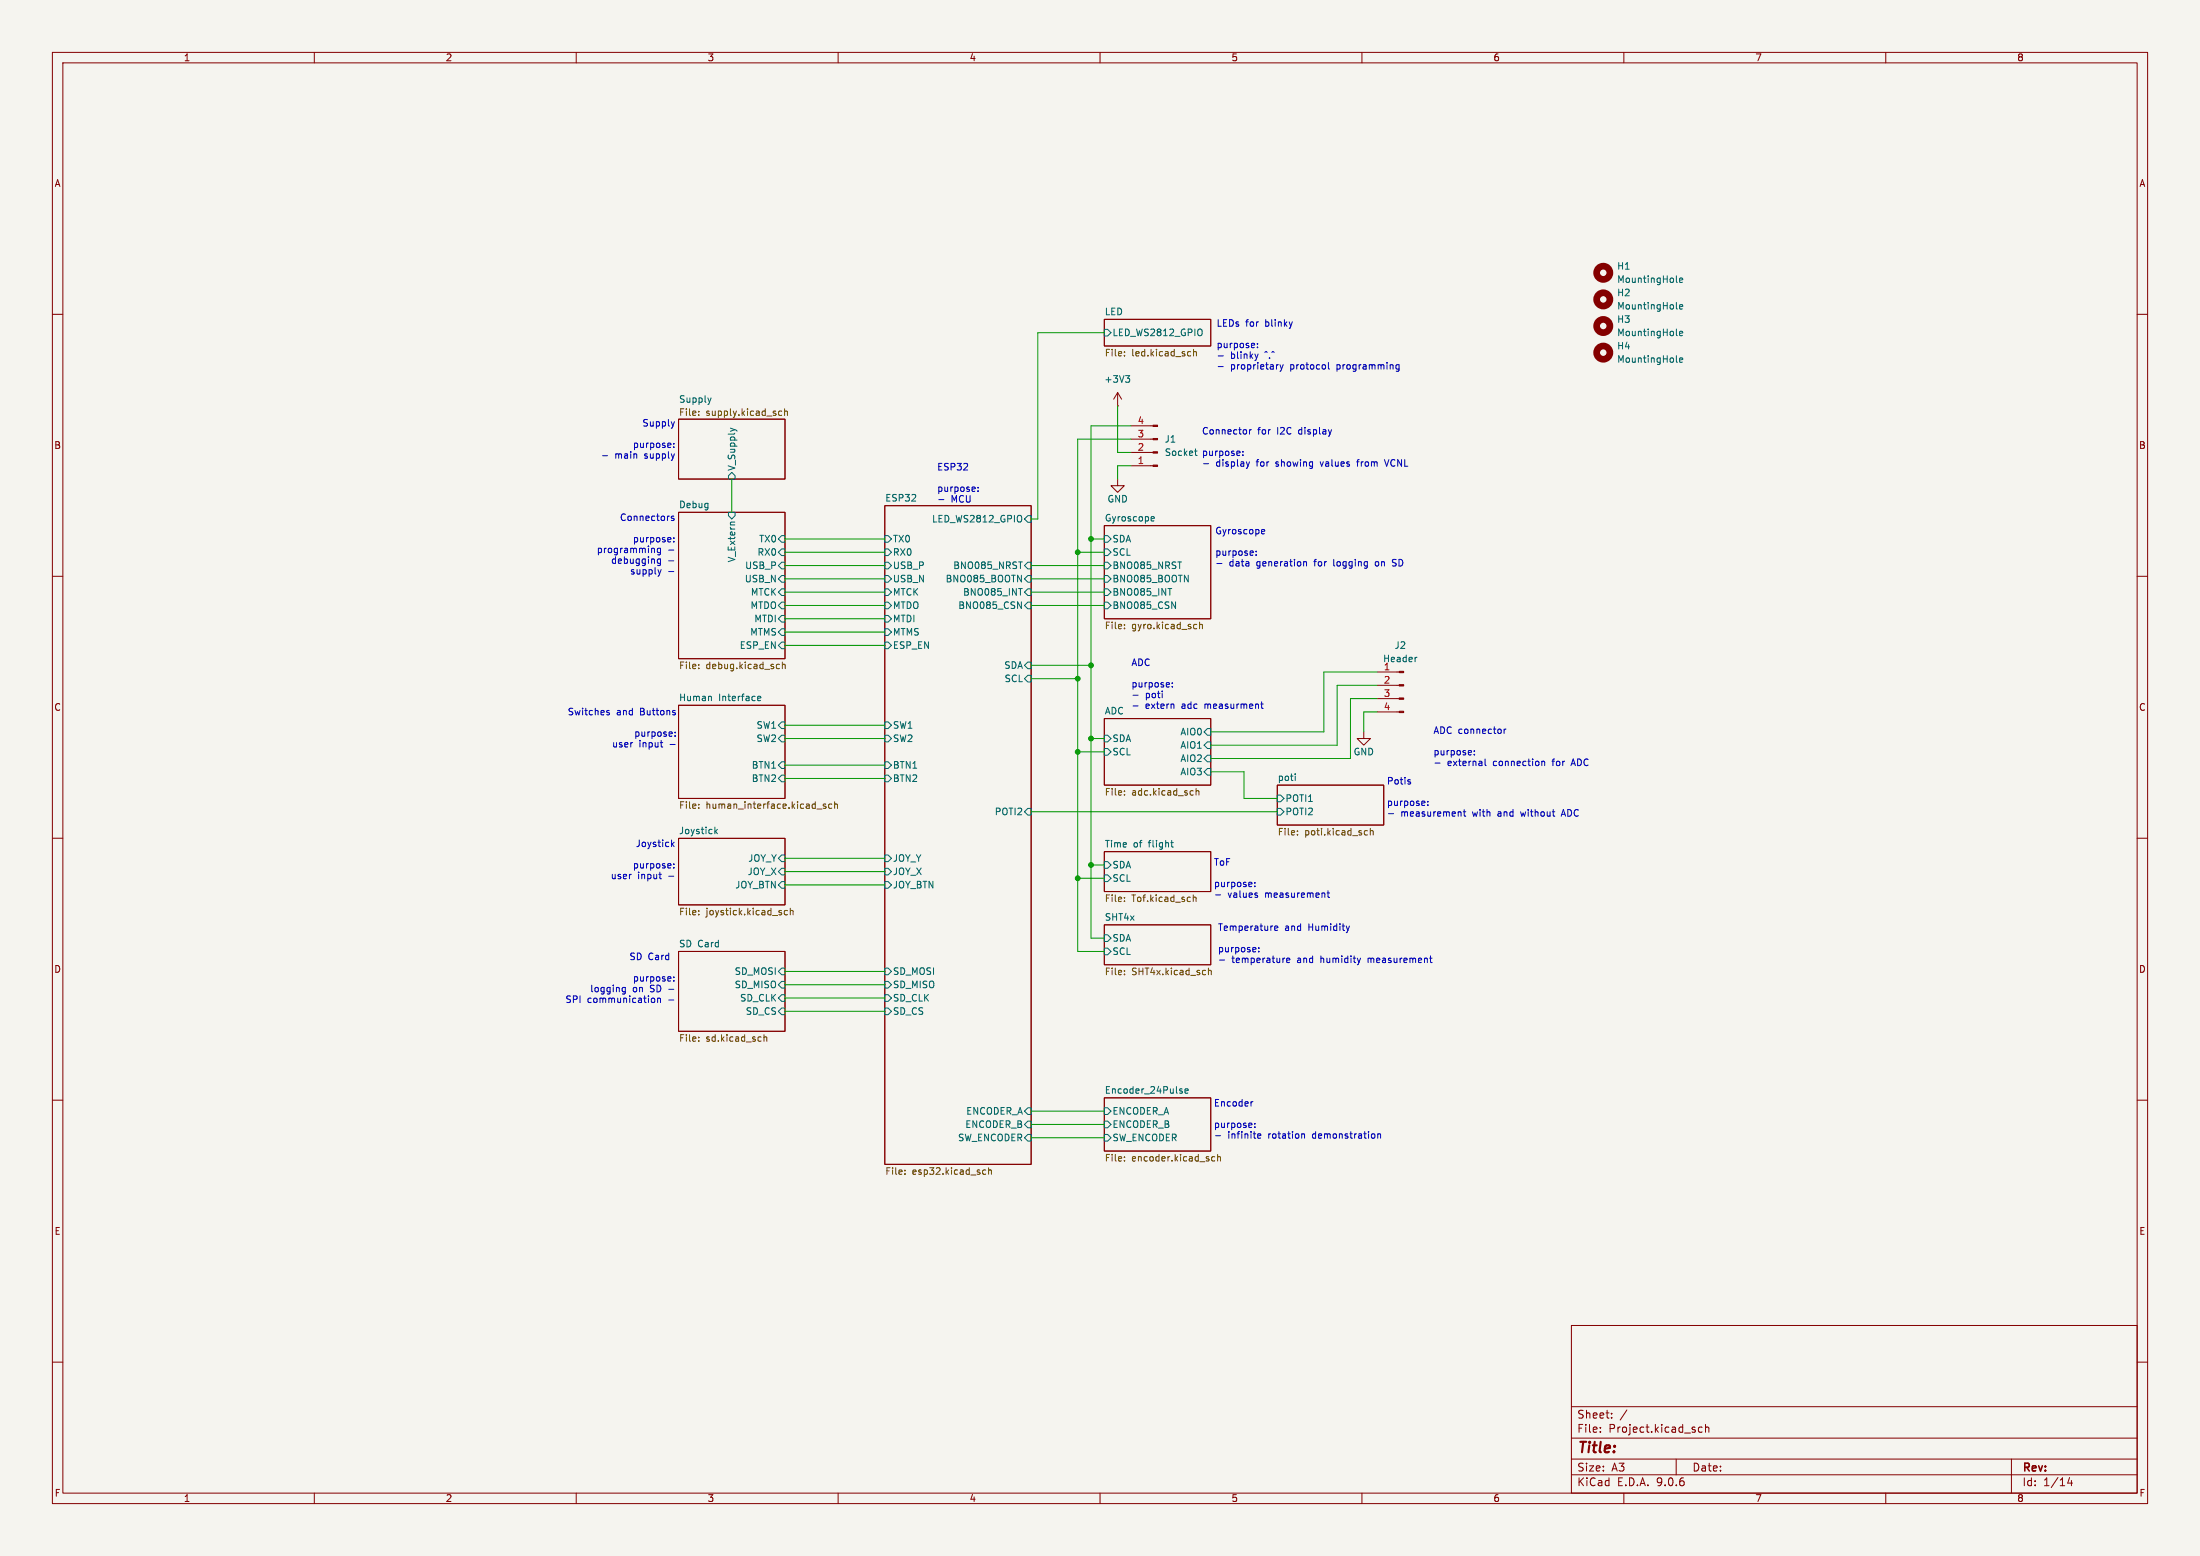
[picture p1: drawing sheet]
(kicad_sch
 (version 20250114)
 (generator "eeschema")
 (generator_version "9.0")
 (paper "A3")
 (lib_symbols
  (symbol "Connector:Conn_01x04_Pin"
   (pin_names
    (offset 1.016) (hide yes)) (exclude_from_sim no) (in_bom yes) (on_board yes)
   (property "Reference" "J" (at 0 5.08 0) (effects (font (size 1.27 1.27))))
   (property "Value" "Conn_01x04_Pin" (at 0 -7.62 0) (effects (font (size 1.27 1.27))))
   (property "Footprint" "" (at 0 0 0) (effects (font (size 1.27 1.27)) (hide yes)))
   (property "Datasheet" "~" (at 0 0 0) (effects (font (size 1.27 1.27)) (hide yes)))
   (property "Description" "Generic connector, single row, 01x04, script generated" (at 0 0 0) (effects (font (size 1.27 1.27)) (hide yes)))
   (property "ki_locked" "" (at 0 0 0) (effects (font (size 1.27 1.27))))
   (symbol "Conn_01x04_Pin_1_1"
    (rectangle (start 0.8636 2.667) (end 0 2.413) (stroke (width 0.1524) (type default)) (fill (type outline)))
    (rectangle (start 0.8636 0.127) (end 0 -0.127) (stroke (width 0.1524) (type default)) (fill (type outline)))
    (rectangle (start 0.8636 -2.413) (end 0 -2.667) (stroke (width 0.1524) (type default)) (fill (type outline)))
    (rectangle (start 0.8636 -4.953) (end 0 -5.207) (stroke (width 0.1524) (type default)) (fill (type outline)))
    (polyline (pts (xy 1.27 2.54) (xy 0.8636 2.54)) (stroke (width 0.1524) (type default)) (fill (type none)))
    (polyline (pts (xy 1.27 0) (xy 0.8636 0)) (stroke (width 0.1524) (type default)) (fill (type none)))
    (polyline (pts (xy 1.27 -2.54) (xy 0.8636 -2.54)) (stroke (width 0.1524) (type default)) (fill (type none)))
    (polyline (pts (xy 1.27 -5.08) (xy 0.8636 -5.08)) (stroke (width 0.1524) (type default)) (fill (type none)))
    (pin passive line (at 5.08 2.54 180) (length 3.81) (name "Pin_1" (effects (font (size 1.27 1.27)))) (number "1" (effects (font (size 1.27 1.27)))))
    (pin passive line (at 5.08 0 180) (length 3.81) (name "Pin_2" (effects (font (size 1.27 1.27)))) (number "2" (effects (font (size 1.27 1.27)))))
    (pin passive line (at 5.08 -2.54 180) (length 3.81) (name "Pin_3" (effects (font (size 1.27 1.27)))) (number "3" (effects (font (size 1.27 1.27)))))
    (pin passive line (at 5.08 -5.08 180) (length 3.81) (name "Pin_4" (effects (font (size 1.27 1.27)))) (number "4" (effects (font (size 1.27 1.27))))))
   (embedded_fonts no))
  (symbol "Mechanical:MountingHole"
   (pin_names
    (offset 1.016)) (exclude_from_sim yes) (in_bom no) (on_board yes)
   (property "Reference" "H" (at 0 5.08 0) (effects (font (size 1.27 1.27))))
   (property "Value" "MountingHole" (at 0 3.175 0) (effects (font (size 1.27 1.27))))
   (property "Footprint" "" (at 0 0 0) (effects (font (size 1.27 1.27)) (hide yes)))
   (property "Datasheet" "~" (at 0 0 0) (effects (font (size 1.27 1.27)) (hide yes)))
   (property "Description" "Mounting Hole without connection" (at 0 0 0) (effects (font (size 1.27 1.27)) (hide yes)))
   (symbol "MountingHole_0_1"
    (circle (center 0 0) (radius 1.27) (stroke (width 1.27) (type default)) (fill (type none))))
   (embedded_fonts no))
  (symbol "power:+3V3"
   (power)
   (pin_numbers (hide yes))
   (pin_names
    (offset 0) (hide yes)) (exclude_from_sim no) (in_bom yes) (on_board yes)
   (property "Reference" "#PWR" (at 0 -3.81 0) (effects (font (size 1.27 1.27)) (hide yes)))
   (property "Value" "+3V3" (at 0 3.556 0) (effects (font (size 1.27 1.27))))
   (property "Footprint" "" (at 0 0 0) (effects (font (size 1.27 1.27)) (hide yes)))
   (property "Datasheet" "" (at 0 0 0) (effects (font (size 1.27 1.27)) (hide yes)))
   (property "Description" "Power symbol creates a global label with name \"+3V3\"" (at 0 0 0) (effects (font (size 1.27 1.27)) (hide yes)))
   (symbol "+3V3_0_1"
    (polyline (pts (xy -0.762 1.27) (xy 0 2.54)) (stroke (width 0) (type default)) (fill (type none)))
    (polyline (pts (xy 0 2.54) (xy 0.762 1.27)) (stroke (width 0) (type default)) (fill (type none)))
    (polyline (pts (xy 0 0) (xy 0 2.54)) (stroke (width 0) (type default)) (fill (type none))))
   (symbol "+3V3_1_1"
    (pin power_in line (at 0 0 90) (length 0) (name "~" (effects (font (size 1.27 1.27)))) (number "1" (effects (font (size 1.27 1.27))))))
   (embedded_fonts no))
  (symbol "power:GND"
   (power)
   (pin_names
    (offset 0)) (exclude_from_sim no) (in_bom yes) (on_board yes)
   (property "Reference" "#PWR" (at 0 -6.35 0) (effects (font (size 1.27 1.27)) (hide yes)))
   (property "Value" "GND" (at 0 -3.81 0) (effects (font (size 1.27 1.27))))
   (property "Footprint" "" (at 0 0 0) (effects (font (size 1.27 1.27)) (hide yes)))
   (property "Datasheet" "" (at 0 0 0) (effects (font (size 1.27 1.27)) (hide yes)))
   (property "Description" "Power symbol creates a global label with name \"GND\" , ground" (at 0 0 0) (effects (font (size 1.27 1.27)) (hide yes)))
   (symbol "GND_0_1"
    (polyline (pts (xy 0 0) (xy 0 -1.27) (xy 1.27 -1.27) (xy 0 -2.54) (xy -1.27 -1.27) (xy 0 -1.27)) (stroke (width 0) (type default)) (fill (type none))))
   (symbol "GND_1_1"
    (pin power_in line (at 0 0 270) (length 0) (hide yes) (name "GND" (effects (font (size 1.27 1.27)))) (number "1" (effects (font (size 1.27 1.27))))))
   (embedded_fonts no)))
 (text "Connectors\n\npurpose:\nprogramming -\ndebugging -\nsupply -"
  (exclude_from_sim no)
  (at 129.032 104.14 0)
  (effects (font (size 1.27 1.27)) (justify right)))
 (text "Connector for I2C display\n\npurpose:\n- display for showing values from VCNL"
  (exclude_from_sim no)
  (at 229.362 85.598 0)
  (effects (font (size 1.27 1.27)) (justify left)))
 (text "ESP32\n\npurpose:\n- MCU"
  (exclude_from_sim no)
  (at 178.816 92.456 0)
  (effects (font (size 1.27 1.27)) (justify left)))
 (text "Temperature and Humidity\n\npurpose:\n- temperature and humidity measurement"
  (exclude_from_sim no)
  (at 232.41 180.34 0)
  (effects (font (size 1.27 1.27)) (justify left)))
 (text "Supply\n\npurpose:\n- main supply"
  (exclude_from_sim no)
  (at 129.032 84.074 0)
  (effects (font (size 1.27 1.27)) (justify right)))
 (text "Joystick\n\npurpose:\nuser input -"
  (exclude_from_sim no)
  (at 129.032 164.338 0)
  (effects (font (size 1.27 1.27)) (justify right)))
 (text "SD Card \n\npurpose:\nlogging on SD -\nSPI communication -"
  (exclude_from_sim no)
  (at 129.032 186.944 0)
  (effects (font (size 1.27 1.27)) (justify right)))
 (text "ADC connector\n\npurpose:\n- external connection for ADC"
  (exclude_from_sim no)
  (at 273.558 142.748 0)
  (effects (font (size 1.27 1.27)) (justify left)))
 (text "Switches and Buttons\n\npurpose:\nuser input -"
  (exclude_from_sim no)
  (at 129.286 139.192 0)
  (effects (font (size 1.27 1.27)) (justify right)))
 (text "ToF\n\npurpose:\n- values measurement"
  (exclude_from_sim no)
  (at 231.648 167.894 0)
  (effects (font (size 1.27 1.27)) (justify left)))
 (text "Potis\n\npurpose:\n- measurement with and without ADC"
  (exclude_from_sim no)
  (at 264.668 152.4 0)
  (effects (font (size 1.27 1.27)) (justify left)))
 (text "Gyroscope\n\npurpose:\n- data generation for logging on SD"
  (exclude_from_sim no)
  (at 231.902 104.648 0)
  (effects (font (size 1.27 1.27)) (justify left)))
 (text "Encoder\n\npurpose:\n- infinite rotation demonstration"
  (exclude_from_sim no)
  (at 231.648 213.868 0)
  (effects (font (size 1.27 1.27)) (justify left)))
 (text "LEDs for blinky\n\npurpose:\n- blinky ^.^\n- proprietary protocol programming"
  (exclude_from_sim no)
  (at 232.156 66.04 0)
  (effects (font (size 1.27 1.27)) (justify left)))
 (text "ADC\n\npurpose:\n- poti\n- extern adc measurment"
  (exclude_from_sim no)
  (at 215.9 130.81 0)
  (effects (font (size 1.27 1.27)) (justify left)))
 (junction
  (at 208.28 127)
  (diameter 0)
  (color 0 0 0 0))
 (junction
  (at 205.74 143.51)
  (diameter 0)
  (color 0 0 0 0))
 (junction
  (at 205.74 167.64)
  (diameter 0)
  (color 0 0 0 0))
 (junction
  (at 208.28 140.97)
  (diameter 0)
  (color 0 0 0 0))
 (junction
  (at 205.74 105.41)
  (diameter 0)
  (color 0 0 0 0))
 (junction
  (at 205.74 129.54)
  (diameter 0)
  (color 0 0 0 0))
 (junction
  (at 208.28 165.1)
  (diameter 0)
  (color 0 0 0 0))
 (junction
  (at 208.28 102.87)
  (diameter 0)
  (color 0 0 0 0))
 (wire
  (pts (xy 205.74 143.51) (xy 205.74 167.64))
  (stroke (width 0) (type default)))
 (wire
  (pts (xy 149.86 138.43) (xy 168.91 138.43))
  (stroke (width 0) (type default)))
 (wire
  (pts (xy 139.7 91.44) (xy 139.7 97.79))
  (stroke (width 0) (type default)))
 (wire
  (pts (xy 208.28 81.28) (xy 208.28 102.87))
  (stroke (width 0) (type default)))
 (wire
  (pts (xy 210.82 143.51) (xy 205.74 143.51))
  (stroke (width 0) (type default)))
 (wire
  (pts (xy 257.81 133.35) (xy 262.89 133.35))
  (stroke (width 0) (type default)))
 (wire
  (pts (xy 237.49 147.32) (xy 231.14 147.32))
  (stroke (width 0) (type default)))
 (wire
  (pts (xy 215.9 83.82) (xy 205.74 83.82))
  (stroke (width 0) (type default)))
 (wire
  (pts (xy 149.86 118.11) (xy 168.91 118.11))
  (stroke (width 0) (type default)))
 (wire
  (pts (xy 149.86 166.37) (xy 168.91 166.37))
  (stroke (width 0) (type default)))
 (wire
  (pts (xy 205.74 129.54) (xy 205.74 143.51))
  (stroke (width 0) (type default)))
 (wire
  (pts (xy 213.36 88.9) (xy 213.36 91.44))
  (stroke (width 0) (type default)))
 (wire
  (pts (xy 196.85 212.09) (xy 210.82 212.09))
  (stroke (width 0) (type default)))
 (wire
  (pts (xy 196.85 154.94) (xy 243.84 154.94))
  (stroke (width 0) (type default)))
 (wire
  (pts (xy 196.85 129.54) (xy 205.74 129.54))
  (stroke (width 0) (type default)))
 (wire
  (pts (xy 149.86 168.91) (xy 168.91 168.91))
  (stroke (width 0) (type default)))
 (wire
  (pts (xy 205.74 105.41) (xy 210.82 105.41))
  (stroke (width 0) (type default)))
 (wire
  (pts (xy 196.85 113.03) (xy 210.82 113.03))
  (stroke (width 0) (type default)))
 (wire
  (pts (xy 149.86 113.03) (xy 168.91 113.03))
  (stroke (width 0) (type default)))
 (wire
  (pts (xy 210.82 179.07) (xy 208.28 179.07))
  (stroke (width 0) (type default)))
 (wire
  (pts (xy 255.27 130.81) (xy 255.27 142.24))
  (stroke (width 0) (type default)))
 (wire
  (pts (xy 255.27 130.81) (xy 262.89 130.81))
  (stroke (width 0) (type default)))
 (wire
  (pts (xy 149.86 190.5) (xy 168.91 190.5))
  (stroke (width 0) (type default)))
 (wire
  (pts (xy 215.9 86.36) (xy 213.36 86.36))
  (stroke (width 0) (type default)))
 (wire
  (pts (xy 210.82 140.97) (xy 208.28 140.97))
  (stroke (width 0) (type default)))
 (wire
  (pts (xy 149.86 146.05) (xy 168.91 146.05))
  (stroke (width 0) (type default)))
 (wire
  (pts (xy 149.86 115.57) (xy 168.91 115.57))
  (stroke (width 0) (type default)))
 (wire
  (pts (xy 237.49 152.4) (xy 237.49 147.32))
  (stroke (width 0) (type default)))
 (wire
  (pts (xy 149.86 107.95) (xy 168.91 107.95))
  (stroke (width 0) (type default)))
 (wire
  (pts (xy 149.86 102.87) (xy 168.91 102.87))
  (stroke (width 0) (type default)))
 (wire
  (pts (xy 262.89 135.89) (xy 260.35 135.89))
  (stroke (width 0) (type default)))
 (wire
  (pts (xy 149.86 110.49) (xy 168.91 110.49))
  (stroke (width 0) (type default)))
 (wire
  (pts (xy 257.81 144.78) (xy 231.14 144.78))
  (stroke (width 0) (type default)))
 (wire
  (pts (xy 149.86 105.41) (xy 168.91 105.41))
  (stroke (width 0) (type default)))
 (wire
  (pts (xy 208.28 140.97) (xy 208.28 165.1))
  (stroke (width 0) (type default)))
 (wire
  (pts (xy 149.86 148.59) (xy 168.91 148.59))
  (stroke (width 0) (type default)))
 (wire
  (pts (xy 196.85 115.57) (xy 210.82 115.57))
  (stroke (width 0) (type default)))
 (wire
  (pts (xy 255.27 142.24) (xy 231.14 142.24))
  (stroke (width 0) (type default)))
 (wire
  (pts (xy 210.82 181.61) (xy 205.74 181.61))
  (stroke (width 0) (type default)))
 (wire
  (pts (xy 208.28 140.97) (xy 208.28 127))
  (stroke (width 0) (type default)))
 (wire
  (pts (xy 205.74 83.82) (xy 205.74 105.41))
  (stroke (width 0) (type default)))
 (wire
  (pts (xy 208.28 179.07) (xy 208.28 165.1))
  (stroke (width 0) (type default)))
 (wire
  (pts (xy 196.85 110.49) (xy 210.82 110.49))
  (stroke (width 0) (type default)))
 (wire
  (pts (xy 149.86 120.65) (xy 168.91 120.65))
  (stroke (width 0) (type default)))
 (wire
  (pts (xy 149.86 140.97) (xy 168.91 140.97))
  (stroke (width 0) (type default)))
 (wire
  (pts (xy 260.35 135.89) (xy 260.35 139.7))
  (stroke (width 0) (type default)))
 (wire
  (pts (xy 210.82 167.64) (xy 205.74 167.64))
  (stroke (width 0) (type default)))
 (wire
  (pts (xy 205.74 105.41) (xy 205.74 129.54))
  (stroke (width 0) (type default)))
 (wire
  (pts (xy 215.9 81.28) (xy 208.28 81.28))
  (stroke (width 0) (type default)))
 (wire
  (pts (xy 198.12 63.5) (xy 210.82 63.5))
  (stroke (width 0) (type default)))
 (wire
  (pts (xy 257.81 133.35) (xy 257.81 144.78))
  (stroke (width 0) (type default)))
 (wire
  (pts (xy 149.86 163.83) (xy 168.91 163.83))
  (stroke (width 0) (type default)))
 (wire
  (pts (xy 252.73 128.27) (xy 262.89 128.27))
  (stroke (width 0) (type default)))
 (wire
  (pts (xy 196.85 127) (xy 208.28 127))
  (stroke (width 0) (type default)))
 (wire
  (pts (xy 149.86 193.04) (xy 168.91 193.04))
  (stroke (width 0) (type default)))
 (wire
  (pts (xy 213.36 77.47) (xy 213.36 86.36))
  (stroke (width 0) (type default)))
 (wire
  (pts (xy 215.9 88.9) (xy 213.36 88.9))
  (stroke (width 0) (type default)))
 (wire
  (pts (xy 252.73 139.7) (xy 231.14 139.7))
  (stroke (width 0) (type default)))
 (wire
  (pts (xy 208.28 127) (xy 208.28 102.87))
  (stroke (width 0) (type default)))
 (wire
  (pts (xy 196.85 99.06) (xy 198.12 99.06))
  (stroke (width 0) (type default)))
 (wire
  (pts (xy 208.28 102.87) (xy 210.82 102.87))
  (stroke (width 0) (type default)))
 (wire
  (pts (xy 198.12 63.5) (xy 198.12 99.06))
  (stroke (width 0) (type default)))
 (wire
  (pts (xy 243.84 152.4) (xy 237.49 152.4))
  (stroke (width 0) (type default)))
 (wire
  (pts (xy 149.86 123.19) (xy 168.91 123.19))
  (stroke (width 0) (type default)))
 (wire
  (pts (xy 149.86 187.96) (xy 168.91 187.96))
  (stroke (width 0) (type default)))
 (wire
  (pts (xy 205.74 181.61) (xy 205.74 167.64))
  (stroke (width 0) (type default)))
 (wire
  (pts (xy 196.85 214.63) (xy 210.82 214.63))
  (stroke (width 0) (type default)))
 (wire
  (pts (xy 252.73 128.27) (xy 252.73 139.7))
  (stroke (width 0) (type default)))
 (wire
  (pts (xy 196.85 217.17) (xy 210.82 217.17))
  (stroke (width 0) (type default)))
 (wire
  (pts (xy 196.85 107.95) (xy 210.82 107.95))
  (stroke (width 0) (type default)))
 (wire
  (pts (xy 149.86 185.42) (xy 168.91 185.42))
  (stroke (width 0) (type default)))
 (wire
  (pts (xy 210.82 165.1) (xy 208.28 165.1))
  (stroke (width 0) (type default)))
 (symbol
  (lib_id "power:GND")
  (at 213.36 91.44 0)
  (unit 1)
  (exclude_from_sim no)
  (in_bom yes)
  (on_board yes)
  (dnp no)
  (property "Reference" "#PWR02" (at 213.36 97.79 0) (effects (font (size 1.27 1.27)) (hide yes)))
  (property "Value" "GND" (at 213.36 95.25 0) (effects (font (size 1.27 1.27))))
  (property "Footprint" "" (at 213.36 91.44 0) (effects (font (size 1.27 1.27)) (hide yes)))
  (property "Datasheet" "" (at 213.36 91.44 0) (effects (font (size 1.27 1.27)) (hide yes)))
  (property "Description" "" (at 213.36 91.44 0) (effects (font (size 1.27 1.27)) (hide yes)))
  (pin "1"))
 (symbol
  (lib_id "Mechanical:MountingHole")
  (at 306.07 62.23 0)
  (unit 1)
  (exclude_from_sim yes)
  (in_bom no)
  (on_board yes)
  (dnp no)
  (fields_autoplaced yes)
  (property "Reference" "H3" (at 308.61 60.9599 0) (effects (font (size 1.27 1.27)) (justify left)))
  (property "Value" "MountingHole" (at 308.61 63.4999 0) (effects (font (size 1.27 1.27)) (justify left)))
  (property "Footprint" "MountingHole:MountingHole_3.2mm_M3" (at 306.07 62.23 0) (effects (font (size 1.27 1.27)) (hide yes)))
  (property "Datasheet" "~" (at 306.07 62.23 0) (effects (font (size 1.27 1.27)) (hide yes)))
  (property "Description" "Mounting Hole without connection" (at 306.07 62.23 0) (effects (font (size 1.27 1.27)) (hide yes)))
  (property "LCSC" "" (at 306.07 62.23 0) (effects (font (size 1.27 1.27)) (hide yes))))
 (symbol
  (lib_id "Mechanical:MountingHole")
  (at 306.07 52.07 0)
  (unit 1)
  (exclude_from_sim yes)
  (in_bom no)
  (on_board yes)
  (dnp no)
  (fields_autoplaced yes)
  (property "Reference" "H1" (at 308.61 50.7999 0) (effects (font (size 1.27 1.27)) (justify left)))
  (property "Value" "MountingHole" (at 308.61 53.3399 0) (effects (font (size 1.27 1.27)) (justify left)))
  (property "Footprint" "MountingHole:MountingHole_3.2mm_M3" (at 306.07 52.07 0) (effects (font (size 1.27 1.27)) (hide yes)))
  (property "Datasheet" "~" (at 306.07 52.07 0) (effects (font (size 1.27 1.27)) (hide yes)))
  (property "Description" "Mounting Hole without connection" (at 306.07 52.07 0) (effects (font (size 1.27 1.27)) (hide yes)))
  (property "LCSC" "" (at 306.07 52.07 0) (effects (font (size 1.27 1.27)) (hide yes))))
 (symbol
  (lib_id "Mechanical:MountingHole")
  (at 306.07 57.15 0)
  (unit 1)
  (exclude_from_sim yes)
  (in_bom no)
  (on_board yes)
  (dnp no)
  (fields_autoplaced yes)
  (property "Reference" "H2" (at 308.61 55.8799 0) (effects (font (size 1.27 1.27)) (justify left)))
  (property "Value" "MountingHole" (at 308.61 58.4199 0) (effects (font (size 1.27 1.27)) (justify left)))
  (property "Footprint" "MountingHole:MountingHole_3.2mm_M3" (at 306.07 57.15 0) (effects (font (size 1.27 1.27)) (hide yes)))
  (property "Datasheet" "~" (at 306.07 57.15 0) (effects (font (size 1.27 1.27)) (hide yes)))
  (property "Description" "Mounting Hole without connection" (at 306.07 57.15 0) (effects (font (size 1.27 1.27)) (hide yes)))
  (property "LCSC" "" (at 306.07 57.15 0) (effects (font (size 1.27 1.27)) (hide yes))))
 (symbol
  (lib_id "power:+3V3")
  (at 213.36 77.47 0)
  (unit 1)
  (exclude_from_sim no)
  (in_bom yes)
  (on_board yes)
  (dnp no)
  (fields_autoplaced yes)
  (property "Reference" "#PWR01" (at 213.36 81.28 0) (effects (font (size 1.27 1.27)) (hide yes)))
  (property "Value" "+3V3" (at 213.36 72.39 0) (effects (font (size 1.27 1.27))))
  (property "Footprint" "" (at 213.36 77.47 0) (effects (font (size 1.27 1.27)) (hide yes)))
  (property "Datasheet" "" (at 213.36 77.47 0) (effects (font (size 1.27 1.27)) (hide yes)))
  (property "Description" "Power symbol creates a global label with name \"+3V3\"" (at 213.36 77.47 0) (effects (font (size 1.27 1.27)) (hide yes)))
  (pin "1"))
 (symbol
  (lib_id "Connector:Conn_01x04_Pin")
  (at 220.98 86.36 180)
  (unit 1)
  (exclude_from_sim no)
  (in_bom yes)
  (on_board yes)
  (dnp no)
  (fields_autoplaced yes)
  (property "Reference" "J1" (at 222.25 83.8199 0) (effects (font (size 1.27 1.27)) (justify right)))
  (property "Value" "Socket" (at 222.25 86.3599 0) (effects (font (size 1.27 1.27)) (justify right)))
  (property "Footprint" "Connector_PinSocket_2.54mm:PinSocket_1x04_P2.54mm_Vertical" (at 220.98 86.36 0) (effects (font (size 1.27 1.27)) (hide yes)))
  (property "Datasheet" "https://www.mouser.de/datasheet/2/4/ph1_xx_ua_data_sheet-3396126.pdf" (at 220.98 86.36 0) (effects (font (size 1.27 1.27)) (hide yes)))
  (property "Description" "Generic connector, single row, 01x04, script generated" (at 220.98 86.36 0) (effects (font (size 1.27 1.27)) (hide yes)))
  (property "MNR" "737-RS1-04-G " (at 220.98 86.36 0) (effects (font (size 1.27 1.27)) (hide yes)))
  (property "LCSC" "C2718488" (at 220.98 86.36 0) (effects (font (size 1.27 1.27)) (hide yes)))
  (pin "4")
  (pin "1")
  (pin "2")
  (pin "3"))
 (symbol
  (lib_id "Connector:Conn_01x04_Pin")
  (at 267.97 130.81 0)
  (mirror y)
  (unit 1)
  (exclude_from_sim no)
  (in_bom yes)
  (on_board yes)
  (dnp no)
  (property "Reference" "J2" (at 267.335 123.19 0) (effects (font (size 1.27 1.27))))
  (property "Value" "Header" (at 267.335 125.73 0) (effects (font (size 1.27 1.27))))
  (property "Footprint" "Connector_PinHeader_2.54mm:PinHeader_1x04_P2.54mm_Vertical" (at 267.97 130.81 0) (effects (font (size 1.27 1.27)) (hide yes)))
  (property "Datasheet" "https://www.mouser.de/datasheet/2/4/ph1_xx_ua_data_sheet-3396126.pdf" (at 267.97 130.81 0) (effects (font (size 1.27 1.27)) (hide yes)))
  (property "Description" "Generic connector, single row, 01x04, script generated" (at 267.97 130.81 0) (effects (font (size 1.27 1.27)) (hide yes)))
  (property "MNR" "737-PH1-20-UA " (at 267.97 130.81 0) (effects (font (size 1.27 1.27)) (hide yes)))
  (property "LCSC" "C2691448" (at 267.97 130.81 0) (effects (font (size 1.27 1.27)) (hide yes)))
  (pin "4")
  (pin "1")
  (pin "2")
  (pin "3"))
 (symbol
  (lib_id "power:GND")
  (at 260.35 139.7 0)
  (unit 1)
  (exclude_from_sim no)
  (in_bom yes)
  (on_board yes)
  (dnp no)
  (property "Reference" "#PWR0126" (at 260.35 146.05 0) (effects (font (size 1.27 1.27)) (hide yes)))
  (property "Value" "GND" (at 260.35 143.51 0) (effects (font (size 1.27 1.27))))
  (property "Footprint" "" (at 260.35 139.7 0) (effects (font (size 1.27 1.27)) (hide yes)))
  (property "Datasheet" "" (at 260.35 139.7 0) (effects (font (size 1.27 1.27)) (hide yes)))
  (property "Description" "" (at 260.35 139.7 0) (effects (font (size 1.27 1.27)) (hide yes)))
  (pin "1"))
 (symbol
  (lib_id "Mechanical:MountingHole")
  (at 306.07 67.31 0)
  (unit 1)
  (exclude_from_sim yes)
  (in_bom no)
  (on_board yes)
  (dnp no)
  (fields_autoplaced yes)
  (property "Reference" "H4" (at 308.61 66.0399 0) (effects (font (size 1.27 1.27)) (justify left)))
  (property "Value" "MountingHole" (at 308.61 68.5799 0) (effects (font (size 1.27 1.27)) (justify left)))
  (property "Footprint" "MountingHole:MountingHole_3.2mm_M3" (at 306.07 67.31 0) (effects (font (size 1.27 1.27)) (hide yes)))
  (property "Datasheet" "~" (at 306.07 67.31 0) (effects (font (size 1.27 1.27)) (hide yes)))
  (property "Description" "Mounting Hole without connection" (at 306.07 67.31 0) (effects (font (size 1.27 1.27)) (hide yes)))
  (property "LCSC" "" (at 306.07 67.31 0) (effects (font (size 1.27 1.27)) (hide yes))))
 (sheet
  (at 129.54 80.01)
  (size 20.32 11.43)
  (exclude_from_sim no)
  (in_bom yes)
  (on_board yes)
  (dnp no)
  (stroke (width 0.1524) (type solid))
  (fill (color 0 0 0 0.0000))
  (property "Sheetname" "Supply" (at 129.54 76.962 0) (effects (font (size 1.27 1.27)) (justify left bottom)))
  (property "Sheetfile" "supply.kicad_sch" (at 129.54 77.978 0) (effects (font (size 1.27 1.27)) (justify left top)))
  (pin "V_Supply" input (at 139.7 91.44 270) (effects (font (size 1.27 1.27)) (justify left))))
 (sheet
  (at 129.54 160.02)
  (size 20.32 12.7)
  (exclude_from_sim no)
  (in_bom yes)
  (on_board yes)
  (dnp no)
  (fields_autoplaced yes)
  (stroke (width 0.1524) (type solid))
  (fill (color 0 0 0 0.0000))
  (property "Sheetname" "Joystick" (at 129.54 159.3084 0) (effects (font (size 1.27 1.27)) (justify left bottom)))
  (property "Sheetfile" "joystick.kicad_sch" (at 129.54 173.3046 0) (effects (font (size 1.27 1.27)) (justify left top)))
  (pin "JOY_Y" input (at 149.86 163.83 0) (effects (font (size 1.27 1.27)) (justify right)))
  (pin "JOY_X" input (at 149.86 166.37 0) (effects (font (size 1.27 1.27)) (justify right)))
  (pin "JOY_BTN" input (at 149.86 168.91 0) (effects (font (size 1.27 1.27)) (justify right))))
 (sheet
  (at 210.82 100.33)
  (size 20.32 17.78)
  (exclude_from_sim no)
  (in_bom yes)
  (on_board yes)
  (dnp no)
  (fields_autoplaced yes)
  (stroke (width 0.1524) (type solid))
  (fill (color 0 0 0 0.0000))
  (property "Sheetname" "Gyroscope" (at 210.82 99.6184 0) (effects (font (size 1.27 1.27)) (justify left bottom)))
  (property "Sheetfile" "gyro.kicad_sch" (at 210.82 118.6946 0) (effects (font (size 1.27 1.27)) (justify left top)))
  (pin "SDA" input (at 210.82 102.87 180) (effects (font (size 1.27 1.27)) (justify left)))
  (pin "SCL" input (at 210.82 105.41 180) (effects (font (size 1.27 1.27)) (justify left)))
  (pin "BNO085_NRST" input (at 210.82 107.95 180) (effects (font (size 1.27 1.27)) (justify left)))
  (pin "BNO085_BOOTN" input (at 210.82 110.49 180) (effects (font (size 1.27 1.27)) (justify left)))
  (pin "BNO085_INT" input (at 210.82 113.03 180) (effects (font (size 1.27 1.27)) (justify left)))
  (pin "BNO085_CSN" input (at 210.82 115.57 180) (effects (font (size 1.27 1.27)) (justify left))))
 (sheet
  (at 168.91 96.52)
  (size 27.94 125.73)
  (exclude_from_sim no)
  (in_bom yes)
  (on_board yes)
  (dnp no)
  (fields_autoplaced yes)
  (stroke (width 0.1524) (type solid))
  (fill (color 0 0 0 0.0000))
  (property "Sheetname" "ESP32" (at 168.91 95.8084 0) (effects (font (size 1.27 1.27)) (justify left bottom)))
  (property "Sheetfile" "esp32.kicad_sch" (at 168.91 222.8346 0) (effects (font (size 1.27 1.27)) (justify left top)))
  (pin "USB_P" input (at 168.91 107.95 180) (effects (font (size 1.27 1.27)) (justify left)))
  (pin "USB_N" input (at 168.91 110.49 180) (effects (font (size 1.27 1.27)) (justify left)))
  (pin "SD_MOSI" input (at 168.91 185.42 180) (effects (font (size 1.27 1.27)) (justify left)))
  (pin "SD_CLK" input (at 168.91 190.5 180) (effects (font (size 1.27 1.27)) (justify left)))
  (pin "BNO085_BOOTN" input (at 196.85 110.49 0) (effects (font (size 1.27 1.27)) (justify right)))
  (pin "LED_WS2812_GPIO" input (at 196.85 99.06 0) (effects (font (size 1.27 1.27)) (justify right)))
  (pin "SDA" input (at 196.85 127 0) (effects (font (size 1.27 1.27)) (justify right)))
  (pin "SD_MISO" input (at 168.91 187.96 180) (effects (font (size 1.27 1.27)) (justify left)))
  (pin "SCL" input (at 196.85 129.54 0) (effects (font (size 1.27 1.27)) (justify right)))
  (pin "BNO085_CSN" input (at 196.85 115.57 0) (effects (font (size 1.27 1.27)) (justify right)))
  (pin "BNO085_NRST" input (at 196.85 107.95 0) (effects (font (size 1.27 1.27)) (justify right)))
  (pin "BNO085_INT" input (at 196.85 113.03 0) (effects (font (size 1.27 1.27)) (justify right)))
  (pin "SW1" input (at 168.91 138.43 180) (effects (font (size 1.27 1.27)) (justify left)))
  (pin "SW2" input (at 168.91 140.97 180) (effects (font (size 1.27 1.27)) (justify left)))
  (pin "BTN1" input (at 168.91 146.05 180) (effects (font (size 1.27 1.27)) (justify left)))
  (pin "SD_CS" input (at 168.91 193.04 180) (effects (font (size 1.27 1.27)) (justify left)))
  (pin "JOY_Y" input (at 168.91 163.83 180) (effects (font (size 1.27 1.27)) (justify left)))
  (pin "JOY_BTN" input (at 168.91 168.91 180) (effects (font (size 1.27 1.27)) (justify left)))
  (pin "POTI2" input (at 196.85 154.94 0) (effects (font (size 1.27 1.27)) (justify right)))
  (pin "JOY_X" input (at 168.91 166.37 180) (effects (font (size 1.27 1.27)) (justify left)))
  (pin "BTN2" input (at 168.91 148.59 180) (effects (font (size 1.27 1.27)) (justify left)))
  (pin "ENCODER_B" input (at 196.85 214.63 0) (effects (font (size 1.27 1.27)) (justify right)))
  (pin "ENCODER_A" input (at 196.85 212.09 0) (effects (font (size 1.27 1.27)) (justify right)))
  (pin "SW_ENCODER" input (at 196.85 217.17 0) (effects (font (size 1.27 1.27)) (justify right)))
  (pin "MTMS" input (at 168.91 120.65 180) (effects (font (size 1.27 1.27)) (justify left)))
  (pin "RX0" input (at 168.91 105.41 180) (effects (font (size 1.27 1.27)) (justify left)))
  (pin "TX0" input (at 168.91 102.87 180) (effects (font (size 1.27 1.27)) (justify left)))
  (pin "MTDI" input (at 168.91 118.11 180) (effects (font (size 1.27 1.27)) (justify left)))
  (pin "MTDO" input (at 168.91 115.57 180) (effects (font (size 1.27 1.27)) (justify left)))
  (pin "MTCK" input (at 168.91 113.03 180) (effects (font (size 1.27 1.27)) (justify left)))
  (pin "ESP_EN" input (at 168.91 123.19 180) (effects (font (size 1.27 1.27)) (justify left))))
 (sheet
  (at 210.82 137.16)
  (size 20.32 12.7)
  (exclude_from_sim no)
  (in_bom yes)
  (on_board yes)
  (dnp no)
  (fields_autoplaced yes)
  (stroke (width 0.1524) (type solid))
  (fill (color 0 0 0 0.0000))
  (property "Sheetname" "ADC" (at 210.82 136.4484 0) (effects (font (size 1.27 1.27)) (justify left bottom)))
  (property "Sheetfile" "adc.kicad_sch" (at 210.82 150.4446 0) (effects (font (size 1.27 1.27)) (justify left top)))
  (pin "SCL" input (at 210.82 143.51 180) (effects (font (size 1.27 1.27)) (justify left)))
  (pin "SDA" input (at 210.82 140.97 180) (effects (font (size 1.27 1.27)) (justify left)))
  (pin "AIO0" input (at 231.14 139.7 0) (effects (font (size 1.27 1.27)) (justify right)))
  (pin "AIO1" input (at 231.14 142.24 0) (effects (font (size 1.27 1.27)) (justify right)))
  (pin "AIO2" input (at 231.14 144.78 0) (effects (font (size 1.27 1.27)) (justify right)))
  (pin "AIO3" input (at 231.14 147.32 0) (effects (font (size 1.27 1.27)) (justify right))))
 (sheet
  (at 129.54 97.79)
  (size 20.32 27.94)
  (exclude_from_sim no)
  (in_bom yes)
  (on_board yes)
  (dnp no)
  (fields_autoplaced yes)
  (stroke (width 0.1524) (type solid))
  (fill (color 0 0 0 0.0000))
  (property "Sheetname" "Debug" (at 129.54 97.0784 0) (effects (font (size 1.27 1.27)) (justify left bottom)))
  (property "Sheetfile" "debug.kicad_sch" (at 129.54 126.3146 0) (effects (font (size 1.27 1.27)) (justify left top)))
  (pin "RX0" input (at 149.86 105.41 0) (effects (font (size 1.27 1.27)) (justify right)))
  (pin "TX0" input (at 149.86 102.87 0) (effects (font (size 1.27 1.27)) (justify right)))
  (pin "USB_P" input (at 149.86 107.95 0) (effects (font (size 1.27 1.27)) (justify right)))
  (pin "USB_N" input (at 149.86 110.49 0) (effects (font (size 1.27 1.27)) (justify right)))
  (pin "MTDI" input (at 149.86 118.11 0) (effects (font (size 1.27 1.27)) (justify right)))
  (pin "MTDO" input (at 149.86 115.57 0) (effects (font (size 1.27 1.27)) (justify right)))
  (pin "MTCK" input (at 149.86 113.03 0) (effects (font (size 1.27 1.27)) (justify right)))
  (pin "MTMS" input (at 149.86 120.65 0) (effects (font (size 1.27 1.27)) (justify right)))
  (pin "V_Extern" input (at 139.7 97.79 90) (effects (font (size 1.27 1.27)) (justify right)))
  (pin "ESP_EN" input (at 149.86 123.19 0) (effects (font (size 1.27 1.27)) (justify right))))
 (sheet
  (at 210.82 162.56)
  (size 20.32 7.62)
  (exclude_from_sim no)
  (in_bom yes)
  (on_board yes)
  (dnp no)
  (fields_autoplaced yes)
  (stroke (width 0.1524) (type solid))
  (fill (color 0 0 0 0.0000))
  (property "Sheetname" "Time of flight" (at 210.82 161.8484 0) (effects (font (size 1.27 1.27)) (justify left bottom)))
  (property "Sheetfile" "Tof.kicad_sch" (at 210.82 170.7646 0) (effects (font (size 1.27 1.27)) (justify left top)))
  (pin "SDA" input (at 210.82 165.1 180) (effects (font (size 1.27 1.27)) (justify left)))
  (pin "SCL" input (at 210.82 167.64 180) (effects (font (size 1.27 1.27)) (justify left))))
 (sheet
  (at 210.82 176.53)
  (size 20.32 7.62)
  (exclude_from_sim no)
  (in_bom yes)
  (on_board yes)
  (dnp no)
  (fields_autoplaced yes)
  (stroke (width 0.1524) (type solid))
  (fill (color 0 0 0 0.0000))
  (property "Sheetname" "SHT4x" (at 210.82 175.8184 0) (effects (font (size 1.27 1.27)) (justify left bottom)))
  (property "Sheetfile" "SHT4x.kicad_sch" (at 210.82 184.7346 0) (effects (font (size 1.27 1.27)) (justify left top)))
  (pin "SDA" input (at 210.82 179.07 180) (effects (font (size 1.27 1.27)) (justify left)))
  (pin "SCL" input (at 210.82 181.61 180) (effects (font (size 1.27 1.27)) (justify left))))
 (sheet
  (at 129.54 134.62)
  (size 20.32 17.78)
  (exclude_from_sim no)
  (in_bom yes)
  (on_board yes)
  (dnp no)
  (fields_autoplaced yes)
  (stroke (width 0.1524) (type solid))
  (fill (color 0 0 0 0.0000))
  (property "Sheetname" "Human Interface" (at 129.54 133.9084 0) (effects (font (size 1.27 1.27)) (justify left bottom)))
  (property "Sheetfile" "human_interface.kicad_sch" (at 129.54 152.9846 0) (effects (font (size 1.27 1.27)) (justify left top)))
  (pin "SW1" input (at 149.86 138.43 0) (effects (font (size 1.27 1.27)) (justify right)))
  (pin "BTN1" input (at 149.86 146.05 0) (effects (font (size 1.27 1.27)) (justify right)))
  (pin "SW2" input (at 149.86 140.97 0) (effects (font (size 1.27 1.27)) (justify right)))
  (pin "BTN2" input (at 149.86 148.59 0) (effects (font (size 1.27 1.27)) (justify right))))
 (sheet
  (at 210.82 60.96)
  (size 20.32 5.08)
  (exclude_from_sim no)
  (in_bom yes)
  (on_board yes)
  (dnp no)
  (fields_autoplaced yes)
  (stroke (width 0.1524) (type solid))
  (fill (color 0 0 0 0.0000))
  (property "Sheetname" "LED" (at 210.82 60.2484 0) (effects (font (size 1.27 1.27)) (justify left bottom)))
  (property "Sheetfile" "led.kicad_sch" (at 210.82 66.6246 0) (effects (font (size 1.27 1.27)) (justify left top)))
  (pin "LED_WS2812_GPIO" input (at 210.82 63.5 180) (effects (font (size 1.27 1.27)) (justify left))))
 (sheet
  (at 210.82 209.55)
  (size 20.32 10.16)
  (exclude_from_sim no)
  (in_bom yes)
  (on_board yes)
  (dnp no)
  (fields_autoplaced yes)
  (stroke (width 0.1524) (type solid))
  (fill (color 0 0 0 0.0000))
  (property "Sheetname" "Encoder_24Pulse" (at 210.82 208.8384 0) (effects (font (size 1.27 1.27)) (justify left bottom)))
  (property "Sheetfile" "encoder.kicad_sch" (at 210.82 220.2946 0) (effects (font (size 1.27 1.27)) (justify left top)))
  (pin "ENCODER_A" input (at 210.82 212.09 180) (effects (font (size 1.27 1.27)) (justify left)))
  (pin "ENCODER_B" input (at 210.82 214.63 180) (effects (font (size 1.27 1.27)) (justify left)))
  (pin "SW_ENCODER" input (at 210.82 217.17 180) (effects (font (size 1.27 1.27)) (justify left))))
 (sheet
  (at 129.54 181.61)
  (size 20.32 15.24)
  (exclude_from_sim no)
  (in_bom yes)
  (on_board yes)
  (dnp no)
  (fields_autoplaced yes)
  (stroke (width 0.1524) (type solid))
  (fill (color 0 0 0 0.0000))
  (property "Sheetname" "SD Card" (at 129.54 180.8984 0) (effects (font (size 1.27 1.27)) (justify left bottom)))
  (property "Sheetfile" "sd.kicad_sch" (at 129.54 197.4346 0) (effects (font (size 1.27 1.27)) (justify left top)))
  (pin "SD_CS" input (at 149.86 193.04 0) (effects (font (size 1.27 1.27)) (justify right)))
  (pin "SD_CLK" input (at 149.86 190.5 0) (effects (font (size 1.27 1.27)) (justify right)))
  (pin "SD_MISO" input (at 149.86 187.96 0) (effects (font (size 1.27 1.27)) (justify right)))
  (pin "SD_MOSI" input (at 149.86 185.42 0) (effects (font (size 1.27 1.27)) (justify right))))
 (sheet
  (at 243.84 149.86)
  (size 20.32 7.62)
  (exclude_from_sim no)
  (in_bom yes)
  (on_board yes)
  (dnp no)
  (fields_autoplaced yes)
  (stroke (width 0.1524) (type solid))
  (fill (color 0 0 0 0.0000))
  (property "Sheetname" "poti" (at 243.84 149.1484 0) (effects (font (size 1.27 1.27)) (justify left bottom)))
  (property "Sheetfile" "poti.kicad_sch" (at 243.84 158.0646 0) (effects (font (size 1.27 1.27)) (justify left top)))
  (pin "POTI1" input (at 243.84 152.4 180) (effects (font (size 1.27 1.27)) (justify left)))
  (pin "POTI2" input (at 243.84 154.94 180) (effects (font (size 1.27 1.27)) (justify left))))
 (sheet_instances
  (path ""
   (page "1")))
 (embedded_fonts no))
